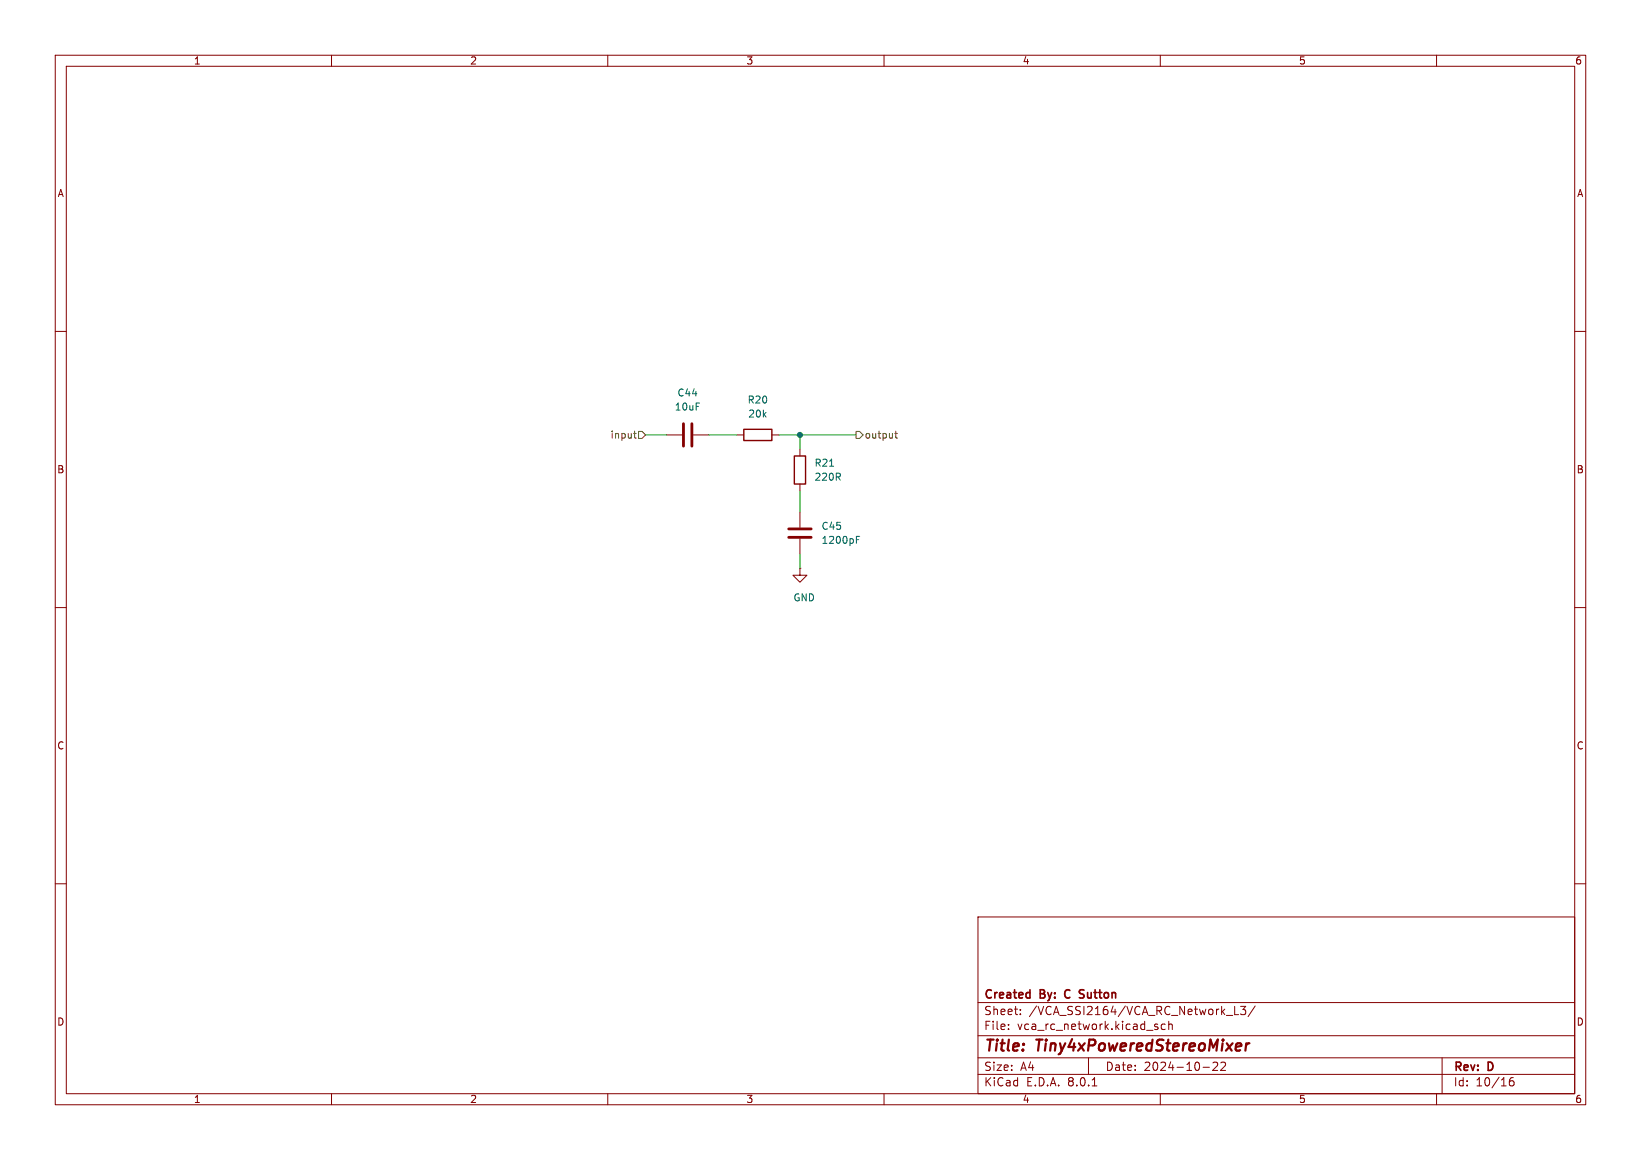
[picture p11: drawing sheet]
<svg xmlns="http://www.w3.org/2000/svg" width="297mm" height="210mm" viewBox="0 0 297 210" stroke-linecap="round" stroke-linejoin="round" font-family="sans-serif">
<g fill="none" stroke="#840000" stroke-width=".18">
<path d="M10 10h277v190h-277zM12 12h273v186h-273zM60 10v2M110 10v2M160 10v2M210 10v2M260 10v2M10 60h2M285 60h2M120.6 78.7h2.8M125.5 78.7h2.8M133.3 78.7h1.3"/>
<path d="M139.7 78.7h1.3M144.8 81.3v1.3M144.8 87.6v1.3M144.8 92.7v2.8M144.8 97.5v2.8M10 110h2M144.8 102.9v1.2h1.2l-1.2 1.3-1.3-1.3h1.3M144.8 102.9h.1M285 110h2M10 160h2M285 160h2M177 166h108v32h-108z"/>
<path d="M60 198v2M110 198v2M160 198v2M177 194.5h108M177 191.5h108M177 187.5h108M177 181.5h108M182.5 186.3v.1M182.5 185.5v.1M184.7 183.6v.1M184.7 182.8v.1M197 191.5v3"/>
<path d="M197.7 196.6h.8M209.2 185.9l.3 .1 .1 .2-.2 .2h-.3M209.2 185.4l.3 .1M210 198v2M210.9 185.5l-.4-.1-.3 .3v.4l.1 .2h.6M211.5 185.5l.2-.1 .4 .1 .1 .9M211.5 184.9v1.5M217.7 193.2h1.2M220.3 192.4v.5l-.8 .9h.9M221.7 192.4v.5l-.8 .9h.9M222 183.8h1.1M223.5 182.2v1.5h.7"/>
<path d="M224.5 182.2h1l-.5 .6 .4 .1v.7l-.2 .1h-.5l-.2-.1M227.2 182.1l-1.3 2M260 198v2M261 191.5v6.5M273.9 195.1a.59 .59 0 0 0-.7 .6v.6l.1 .2 .4 .1 .3-.1v-.5l-.1-.3h-.4l-.3 .3"/>
</g>
<path d="M225.6 188.9l-.2 1.3M226.1 188.9l-.4 .1-.2 .3" fill="none" stroke="#840000" stroke-width=".4"/>
<path d="M186.3 179.7l.1 .1M186.4 179.2v1.5M192.8 179.4l-.1 .4 .1 .7M195.5 179.8l.6 .2M195.5 179.3h.7M186.4 180.6l-.1 .1M196.1 180.6l-.5 .1" fill="none" stroke="#840000" stroke-width=".3"/>
<path d="M134.6 77.7h5.1v2.1h-5.1zM143.8 82.6h2v5h-2z" fill="none" stroke="#840000" stroke-width=".25"/>
<path d="M150.2 84.4h.7M155 97.7h.4M155 97.1h.6" fill="none" stroke="#006464" stroke-width=".18"/>
<path d="M123.7 76.7v4.1M125.2 76.7v4.1M142.7 95.8h4.1M142.7 97.3h4.1" fill="none" stroke="#840000" stroke-width=".51"/>
<path d="M114.7 78.5h.5M114.9 78v1.1l.3 .2M115.6 78.1h.6l.6 .6-.6 .7h-.6zM154.9 78.1h.7l.6 .6-.6 .7h-.7zM161.9 78.5h.5M162.1 78v1.1l.3 .2" fill="none" stroke="#725600" stroke-width=".18"/>
<path d="M116.8 78.7h3.8M128.3 78.7h5M141 78.7h13.9M144.8 78.7v2.6M144.8 88.9v3.8M144.8 100.3v2.6" fill="none" stroke="#009600" stroke-width=".18"/>
<circle cx="144.8" cy="78.7" r=".46" fill="#009600" stroke="#009600" stroke-width=".18"/>
<g font-size="2.8" fill="#840000">
<text x="178" y="190.9">Title:</text>
<text x="187.7" y="190.9">Tiny4xPoweredStereoMixer</text>
</g>
<g font-size="2.1" fill="#840000">
<text x="178" y="184">Sheet:</text>
<text x="178" y="181.2">Created</text>
<text x="186.2" y="184">/VCA_SSI2164/VCA_RC_Network_L3/</text>
<text x="188.3" y="181.2">By:</text>
<text x="193.4" y="181.2">C</text>
<text x="196.7" y="181.2">Sutton</text>
<text x="178" y="186.7">File:</text>
<text x="184.1" y="186.7">vca_rc_network.kicad_sch</text>
<text x="178" y="196.9">KiCad</text>
<text x="178" y="194.1">Size:</text>
<text x="184.7" y="194.1">A4</text>
<text x="185.7" y="196.9">E.D.A.</text>
<text x="193.3" y="196.9">8.0.1</text>
<text x="200" y="194.1">Date:</text>
<text x="207" y="194.1">2024-10-22</text>
<text x="263" y="194.3">Rev:</text>
<text x="263" y="196.9">Id:</text>
<text x="267.1" y="196.9">10/16</text>
<text x="269.4" y="194.3">D</text>
</g>
<g font-size="1.8" fill="#840000">
<text x="35" y="11.9">1</text>
<text x="85" y="11.9">2</text>
<text x="135" y="11.9">3</text>
<text x="185" y="11.9">4</text>
<text x="235" y="11.9">5</text>
<text x="285" y="11.9">6</text>
<text x="10.3" y="35.9">A</text>
<text x="285.3" y="35.9">A</text>
<text x="10.3" y="85.9">B</text>
<text x="285.3" y="85.9">B</text>
<text x="10.3" y="135.9">C</text>
<text x="285.3" y="135.9">C</text>
<text x="10.3" y="185.9">D</text>
<text x="285.3" y="185.9">D</text>
<text x="35" y="199.9">1</text>
<text x="85" y="199.9">2</text>
<text x="135" y="199.9">3</text>
<text x="185" y="199.9">4</text>
<text x="235" y="199.9">5</text>
<text x="285" y="199.9">6</text>
</g>
<g font-size="1.8" fill="#006464">
<text x="122.5" y="72">C44</text>
<text x="122" y="74.5">10uF</text>
<text x="135.2" y="73.3">R20</text>
<text x="135.3" y="75.8">20k</text>
<text x="147.3" y="87.2">220R</text>
<text x="147.3" y="84.7">R21</text>
<text x="148.6" y="96.1">C45</text>
<text x="148.6" y="98.7">1200pF</text>
<text x="143.5" y="109.1">GND</text>
</g>
<g font-size="1.8" fill="#725600">
<text x="110.4" y="79.6">input</text>
<text x="156.4" y="79.6">output</text>
</g>
</svg>
